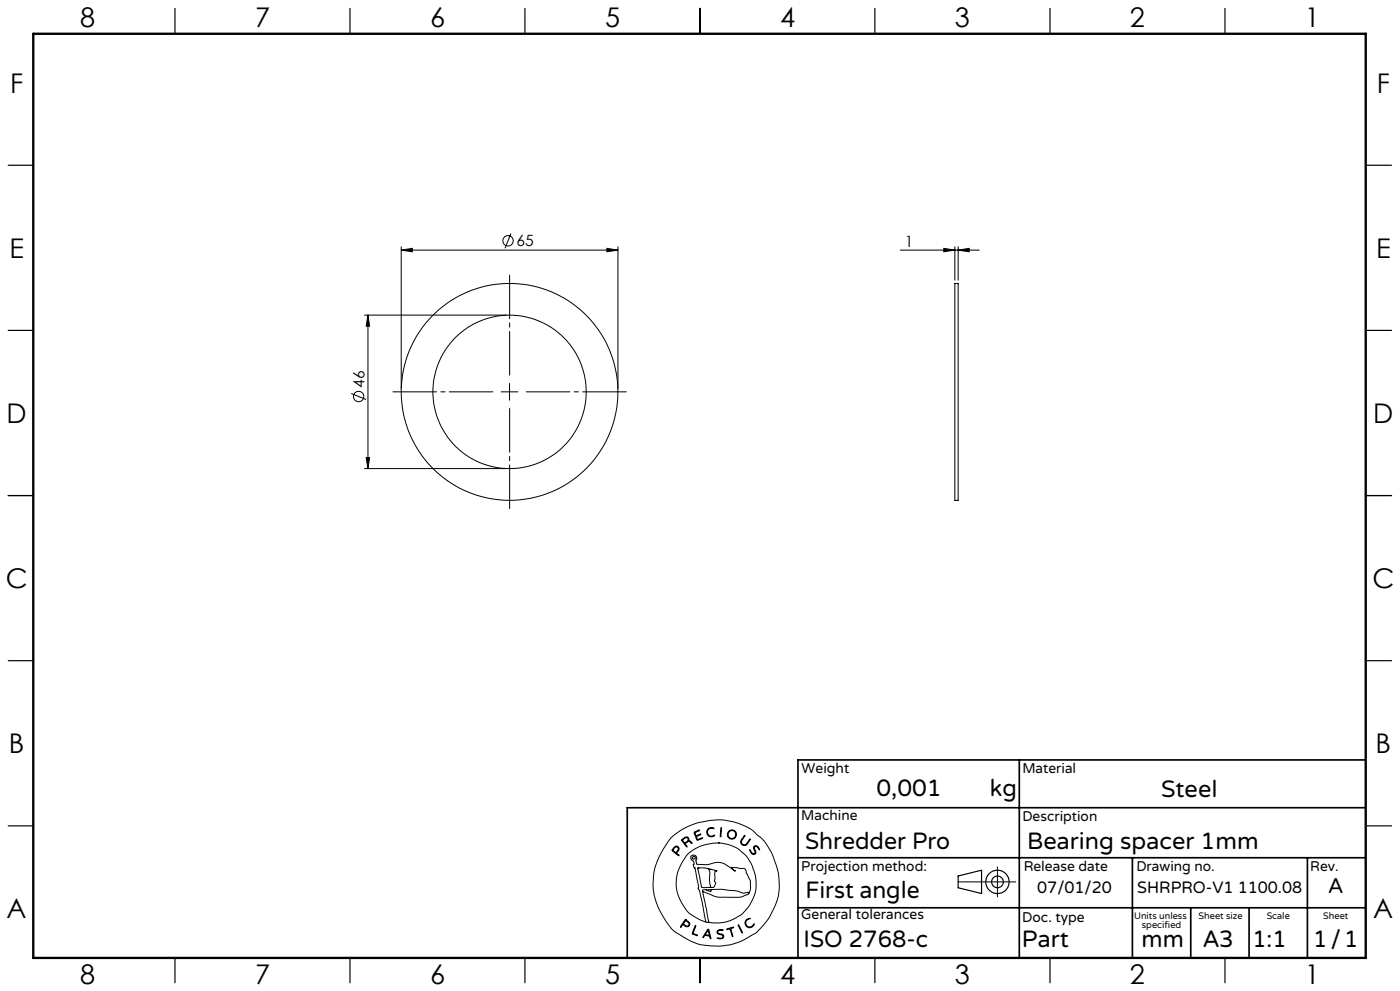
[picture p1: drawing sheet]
<svg xmlns="http://www.w3.org/2000/svg" width="420mm" height="297mm" viewBox="0 0 420 297" stroke-linecap="round" stroke-linejoin="round" font-family="sans-serif">
<g fill="none" stroke="#000" stroke-width=".3">
<path d="M120.4 75l3.3-.6v1.1zM120.4 73.9v42.5M120.4 75h65M153.3 70l-1.8 4.4M182.1 74.4l3.3 .6-3.3 .5zM185.4 73.9v42.5M270.1 75h23.7M283.1 74.4l3.4 .6-3.4 .5zM286.5 73.9v10.1M287.4 75l3.4-.6v1.1zM287.4 73.9v10.1M109.4 94.4h42.5"/>
<path d="M110.4 94.4l.5 3.4h-1zM110.4 94.4v46M286.5 84.9h.9v65.1h-.9zM105.4 117.9l4.4 1.8M150.4 117.4h5M152.9 114.9v5M109.9 137.2h1l-.5 3.2zM109.4 140.4h42.5M201.3 251.1l2.8-2.2 4.5-2.1 4.8-1 3.2-.1 3.7 .7 3.3 1.2 2 1.1 2.8 2.4 1.5 1.8 1.8 3.2 1.8 5.3 .3 3.5-.2 3-.8 2.8-1.7 3.7-1.8 2.5a16.5 16.5 0 0 1-6.7 5l-3.3 1.2-2.9 .4h-3.4l-2.9-.4-3.7-1.5-3.8-2.3-1.1-.9-1.2-1.6-2.3-3.7-1.2-2.8-.6-2.2-.3-3.1 .3-3.5 .9-3.2 2-4zM202 254.1l.7-.5 .6 .1 .4 .6-.1 .6a.64 .64 0 0 0-.3 1.1l.4 .5-1.7-1.2a.52 .52 0 0 1-.4-.5 .52 .52 0 0 1 .4-.6zM202.4 254l.4-.2 .5 .1 .2 .5-.2 .4a.73 .73 0 0 1-.7 .6 .73 .73 0 0 1-.7-.7zM204.5 251.6l1.1-.7h.6l.4 .3 .1 .8 .6 .2 .3 .5-.8-.5-.6 .2a.61 .61 0 0 0-.6 .5 .61 .61 0 0 0 .5 .7l-.1 .3-1.5-2z"/>
<path d="M204.8 251.7l.8-.6h.6l.2 .6-.5 .6a.52 .52 0 0 1-.6 .3 .52 .52 0 0 1-.4-.5zM208.2 249.4l1.7-.6-1 .5a.57 .57 0 0 0-.2 .9 .57 .57 0 0 0 .9 0l.6-.2-.8 .5a.46 .46 0 0 0-.5 .4 .46 .46 0 0 0 .3 .5l.1 .2 1.5-.5-1.7 .7zM212.3 248.5l.8-.5 1 .2 .1 .2-.9-.2-.7 .3-.3 .5v.7l.1 .4 .6 .4 1.3-.2a.53 .53 0 0 1-.3 .5 .53 .53 0 0 1-.5 0l-.9-.2-.4-.4-.2-1zM215.5 252.6l2.7 .4 3 1.2 2.3 1.9 .9 1.2 1.3 2.2 1.1 3.8-.1 3.5-.8 2.5a11.7 11.7 0 0 1-8.9 7.2l-2.6 .1-1.7-.2M215.5 252.6l-4.1 .6-3.4 1.5-2.1 1.8-2.1 3.5-.5 1.4-.4 2 .1 3 .9 2.9 2 3.4a9.1 9.1 0 0 0 4 2.9l1.9 .8M215.5 252.6h.1M216.3 248.1h.2v.6l-.2 1.9-.2 .2zM223.3 250.5l.1-.1 .1 .2-1.1 1.6 .2 .7 .7 .3a3.3 3.3 0 0 0 1.7-1.7v.2l-1 1.5-.4 .2-.7-.1-.6-.5-.1-.6zM224.9 254.7l.7 .9 .5 .3 .4-.3-.4-1.4 .2-.6h.9l.7 1-.1 .1-.9-1-.5 .1-.1 .4 .5 1.4-.6 .5-.9-.5zM299.2 259.8v9M205.6 275.6l-1.4 2-.1 .2h.2a.69 .69 0 0 1 .6-.6 .69 .69 0 0 1 .8 .4l.9 .1 .3-.9-1.3-1.2M205.6 275.6h.1"/>
<path d="M205.6 275.9l-.3 .5M205.7 275.9l1 .9-.1 .6-.6 .1a.7 .7 0 0 1-.9-.9l.2-.2M205.7 275.9h.1M208.5 277.5l.2-.1v.2l-.5 1.4a.56 .56 0 0 0-.2 .7 .56 .56 0 0 0 .7 .3l.5 .4-1.6-.6zM209.3 260.2l2.3-.1 3.1 .8 .4 .3a.35 .35 0 0 0-.5-.2 .35 .35 0 0 0-.1 .5v1.8l-.2 .7 .4 .8-.4 1-.5 .2h-2.6a.85 .85 0 0 1-.8-.2 .85 .85 0 0 1-.1-.9zM209.4 260.1h.1M210.8 267.2l1.9 9.2M210.8 267.2l3.7 1.5 1.3 .2h6.3l2.1-.8 .4-.3M211.8 276.4h.9M211.9 266.7h-1.1v.5M212.1 260.2a2.12 2.12 0 0 1 .8 2.7v1.9l.3 .9-.3 .2M212.3 278.6l.1-.1a4.3 4.3 0 0 1 .9 2.6v.2h-.2a.74 .74 0 0 0-.8-.8l-.2-.1a.82 .82 0 0 0-1.1 .6l-.1-.3z"/>
<path d="M212.3 278.9l.4 .9a.4 .4 0 0 1-.1 .6 .4 .4 0 0 1-.6-.2l-.4-.1zM212.4 278.9h.1M212.7 276.4h.1M213 260.6h.1M213.3 266.6l3.2-.1 4.2 .4 2.3 .8 1.1-.2a.3 .3 0 0 1 .4-.1 .3 .3 0 0 1 .1 .4M213.3 266.6v.6l-1.4-.5M213.3 266.6l-1.4 .1M215.3 278.9l.6-.3 1 .1v.2h-1.4l-.2 .6 .3 .2 1.4 .5 .1 .5-.2 .4-.6 .3-1.1-.2h1.1l.6-.5-.3-.5-1.4-.5-.1-.4zM218 278.4l2.1-.5-.8 .4 .5 2.4-.8-2.3-.8 .2zM221.5 277.2l1.2 2.2v.2zM221.5 277.1h.1M224 275.6l.7-.4 .3 .1-.8 .4-.4 .6v.6l.5 .7 .9 .2 .9-.9a.41 .41 0 0 1 .1 .5 .41 .41 0 0 1-.4 .2l-1 .5-.9-.5-.4-1.1z"/>
<path d="M224.6 267.8l.5-1.4v-2.3l-1.7-3.8-3.9-.3 .3 .5 .8 .6h-.1l-3.1-2.2-1.7-.5-3.6 .7-3-.1-.3-.9 .3-.8-.3-.7-.6-.3-.7 .1-.3 .4v.4l1 1.1-.1 1.4 .4 .5 1.1 5.4-.2 .8 .4 .4 .3 1.1 1.7 8.5M287.4 264.3h17.3"/>
<circle cx="152.4" cy="72.2" r="1.55"/>
<circle cx="107.6" cy="118.8" r="1.55"/>
<circle cx="152.9" cy="117.4" r="32.5"/>
<circle cx="152.9" cy="117.4" r="23"/>
<circle cx="208.1" cy="257.1" r=".44"/>
<circle cx="219.5" cy="250.1" r="1.17"/>
<circle cx="219.6" cy="250.1" r="1.38"/>
</g>
<g fill="none" stroke="#000" stroke-width=".35">
<path d="M52.5 2.5v7.5M105 2.5v7.5M157.5 2.5v7.5M210 2.5v7.5M262.5 2.5v7.5M315 2.5v7.5M367.5 2.5v7.5M2.5 49.5h7.5M410 49.5h7.5M2.5 99h7.5M410 99h7.5M2.5 148.5h7.5"/>
<path d="M410 148.5h7.5M2.5 198h7.5M410 198h7.5M2.5 247.5h7.5M410 247.5h7.5M287.4 262.5l7.1-1.7v7l-7.1-1.7zM52.5 287v7.5M105 287v7.5M157.5 287v7.5M210 287v7.5M262.5 287v7.5M315 287v7.5"/>
<path d="M367.5 287v7.5"/>
<circle cx="299.2" cy="264.3" r="3.5"/>
<circle cx="299.2" cy="264.3" r="1.75"/>
</g>
<path d="M147.9 117.4h-30M152.9 112.4v-30M157.9 117.4h30M152.9 122.4v30" fill="none" stroke="#000" stroke-width=".3" stroke-dasharray="15.2 1.3 1.3 1.3" stroke-dashoffset="2.1"/>
<path d="M305.8 227.7v59.2M409.7 227.7h-170.3v59.2M239.4 257.1h170.3M339.7 257.1v29.9M392.2 257.1v29.8M409.7 242.1h-221.5v45M239.4 272.1h170.3M357.2 272.1v14.8M374.7 272.1v14.8" fill="none" stroke="#000" stroke-width=".5"/>
<path d="M10 10.1h399.7v277h-399.7z" fill="none" stroke="#000" stroke-width=".7"/>
<g fill="#000">
<path d="M120.4 75l3.3-.6v1.1zM182.1 74.4l3.3 .6-3.3 .5z"/>
<path d="M283.1 74.4l3.4 .6-3.4 .5zM287.4 75l3.4-.6v1.1z"/>
<path d="M110.4 94.4l.5 3.4h-1zM109.9 137.2h1l-.5 3.2z"/>
</g>
<g font-size="8.1">
<text x="24" y="8">8</text>
<text x="76.5" y="8">7</text>
<text x="129" y="8">6</text>
<text x="181.5" y="8">5</text>
<text x="234" y="8">4</text>
<text x="286.5" y="8">3</text>
<text x="339" y="8">2</text>
<text x="391.5" y="8">1</text>
<text x="3" y="27.7">F</text>
<text x="413" y="27.7">F</text>
<text x="2.8" y="77.2">E</text>
<text x="412.8" y="77.2">E</text>
<text x="2" y="126.7">D</text>
<text x="412" y="126.7">D</text>
<text x="1.7" y="176.2">C</text>
<text x="411.7" y="176.2">C</text>
<text x="2.7" y="225.7">B</text>
<text x="412.7" y="225.7">B</text>
<text x="2" y="275.2">A</text>
<text x="412" y="275.2">A</text>
<text x="24" y="295">8</text>
<text x="76.5" y="295">7</text>
<text x="129" y="295">6</text>
<text x="181.5" y="295">5</text>
<text x="234" y="295">4</text>
<text x="286.5" y="295">3</text>
<text x="339" y="295">2</text>
<text x="391.5" y="295">1</text>
</g>
<g font-size="7.1">
<text x="263" y="238.5">0,001</text>
<text x="297" y="238.5">kg</text>
<text x="348.3" y="239">Steel</text>
<text x="241.5" y="254.4">Shredder Pro</text>
<text x="308.1" y="254.4">Bearing spacer 1mm</text>
<text x="241.6" y="269.2">First angle</text>
<text x="241.1" y="283.7">ISO 2768-c</text>
<text x="306.6" y="283.9">Part</text>
<text x="342.5" y="283.9">mm</text>
<text x="360.9" y="283.8">A3</text>
<text x="375.7" y="283.9">1:1</text>
<text x="393.9" y="283.9">1/1</text>
</g>
<text font-size="6.3" x="398.5" y="267.7">A</text>
<g font-size="4.9">
<text x="311.2" y="267.6">07/01/20</text>
<text x="341.2" y="267.6">SHRPRO-V1 1100.08</text>
</g>
<g font-size="4.7">
<text x="155" y="73.9">65</text>
<text x="271.4" y="73.9">1</text>
<text x="109.3" y="116.2" transform="rotate(-90 109.3 116.2)">46</text>
</g>
<g font-size="4.2">
<text x="240.5" y="231.7">Weight</text>
<text x="306.7" y="231.7">Material</text>
<text x="240.4" y="245.9">Machine</text>
<text x="306.7" y="246.1">Description</text>
<text x="240.4" y="261.1">Projection method:</text>
<text x="307.1" y="261">Release date</text>
<text x="340.9" y="261">Drawing no.</text>
<text x="393.1" y="261">Rev.</text>
<text x="240.4" y="275.6">General tolerances</text>
<text x="306.7" y="276.2">Doc. type</text>
</g>
<g font-size="2.8">
<text x="340.2" y="275.3">Units unless</text>
<text x="359.6" y="275.3">Sheet size</text>
<text x="380" y="275.3">Scale</text>
<text x="396.9" y="275.3">Sheet</text>
<text x="342.6" y="278.2">specified</text>
</g>
</svg>
